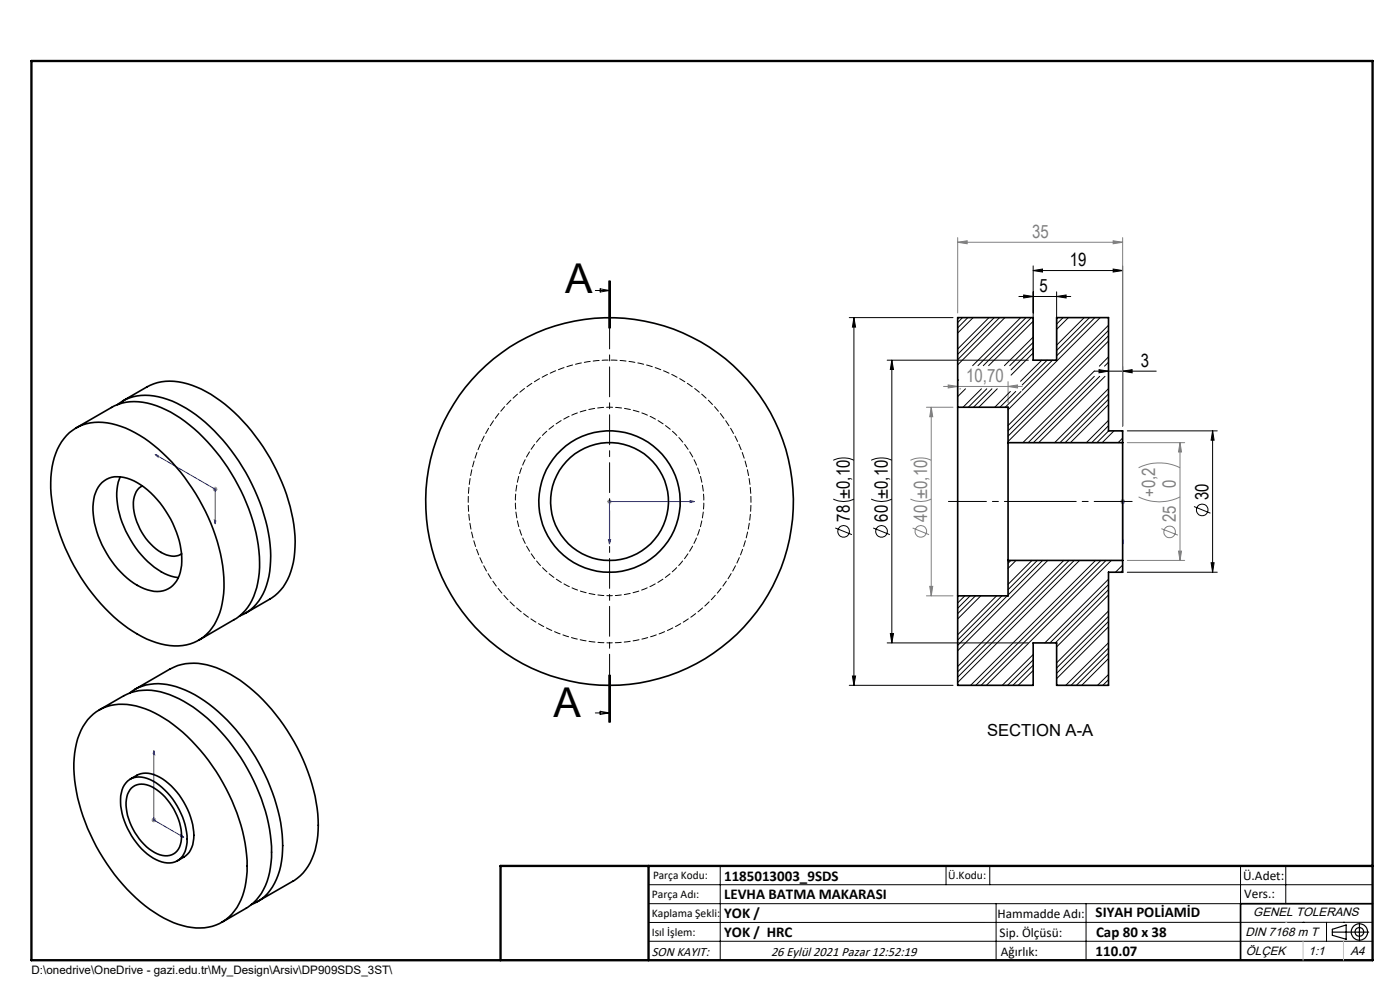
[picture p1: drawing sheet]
<svg xmlns="http://www.w3.org/2000/svg" width="297mm" height="210mm" viewBox="0 0 297 210" stroke-linecap="round" stroke-linejoin="round" font-family="sans-serif">
<g fill="none" stroke="#000" stroke-width=".21">
<path d="M129.1 59.6v10M129.3 59.6v10M129.5 59.6v10M219.2 57.4l2-.3v.6zM219.2 56.4v19M219.2 57.4h19M236.1 57.1l2.1 .3-2.1 .3zM238.2 56.4v34M126.3 61.6h3M127.3 61.3l2 .3-2 .3zM180.2 67.4h22M181.2 67.4v78"/>
<path d="M181.2 67.4l.3 2h-.7zM188.2 76.4h30M189.2 76.4l.3 2h-.6zM189.2 76.4v60M216.1 62.9h11.1M217.2 62.6l2 .3-2 .3zM224.2 62.9l2-.3v.6zM224.2 61.9v13.5M232.2 78.7h13.1M233.2 78.4l2 .3-2 .4zM238.2 78.7l2-.3v.7zM176.8 97.6a5.1 5.1 0 0 1 4.4 0"/>
<path d="M184.8 97.6a5.1 5.1 0 0 1 4.4 0M239.1 91.4h19.1M257.2 91.4l.4 2h-.7zM257.2 91.4v30M176.8 105.9a4.8 4.8 0 0 0 4.4 0M177.2 112l3.5 1.4M184.8 105.9a4.8 4.8 0 0 0 4.4 0M185.2 112l3.6 1.4M253.3 107.4l3.5 1.5M256.9 119.4h.7l-.4 2zM188.2 136.4h30M188.9 134.4h.6l-.3 2z"/>
<path d="M239.1 121.4h19.1M126.3 151.2h3M127.3 150.9l2 .3-2 .3zM129.1 143.2v10M129.3 143.2v10M129.5 143.2v10zM180.2 145.4h22M180.8 143.4h.7l-.3 2zM137.6 187.7h153.6M137.6 191.7h153.6M137.6 199.7h153.6M152.8 183.7v20"/>
<path d="M200.7 183.7v4M210 183.7v4M211.3 191.7v12M230.4 191.7v12M263.2 183.7v20M272.8 183.7v8M276.4 195.6h.1M281.4 195.6v4.1M285 195.6h.1M291.2 195.6l-153.6 .1"/>
<circle cx="179" cy="112.7" r="1.24"/>
<circle cx="187" cy="112.7" r="1.24"/>
<circle cx="255" cy="108.2" r="1.24"/>
</g>
<g fill="none" stroke="#808080" stroke-width=".21">
<path d="M203.2 51.4l2-.3v.6zM203.2 50.4v16M203.2 51.4h35M236.1 51.1l2.1 .3-2.1 .3zM238.2 50.4v40M193.1 97.6a5.2 5.2 0 0 1 4.5 0M196.5 86.4h5.7M197.6 86.4v40M197.6 86.4l.3 2h-.7zM200.2 82h16.7M201.2 81.7l2 .3-2 .3zM203.2 81v4.4"/>
<path d="M213.9 82l2-.3v.6zM213.9 81v4.4M239.1 93.9h12.2M241.5 99.2a9.9 9.9 0 0 1 8.8 0M250.3 93.9l.3 2h-.6zM250.3 93.9v25M45.2 103.8h.9M45.3 103.4l.7 .7M45.6 103.2v1.1M46 103.4l-.7 .7M128.8 106.4h1M128.9 106l.7 .7"/>
<path d="M129.3 105.9v1M129.6 106l-.7 .7M193.1 105.9a4.9 4.9 0 0 0 4.5 0M193.6 112l3.5 1.4M237.7 106.4h1M237.8 106l.7 .7M238.2 105.9v1M238.5 106l-.7 .7M239.1 118.9h12.2M241.5 105.4a9.6 9.6 0 0 0 8.8 0M246.4 112.1l3.5 1.4M250 116.9h.6l-.3 2z"/>
<path d="M196.5 126.4h5.7M197.2 124.4h.7l-.3 2zM32.1 173.9h1M32.3 173.6l.7 .7M32.6 173.5v.9M33 173.6l-.7 .7"/>
<circle cx="195.3" cy="112.7" r="1.24"/>
<circle cx="248.1" cy="112.8" r="1.23"/>
</g>
<g fill="none" stroke="#000" stroke-width=".25">
<path d="M282.6 197.7h7.8M282.6 197.1l3-.9v3l-3-.8zM288.4 195.8v3.8M106.2 203.7h185"/>
<circle cx="288.4" cy="197.7" r="1.74"/>
<circle cx="288.4" cy="197.7" r=".93"/>
</g>
<g fill="none" stroke="#00f" stroke-width=".21">
<path d="M32.9 96.4l.6 .2v.4zM32.9 96.4l12.7 7.4v7.3M45.5 110.3l.3 .2-.2 .6zM129.1 114.5h.4l-.2 .9zM146.4 106.2l.9 .2-.9 .2zM147.3 106.4h-18v9M238.2 115.4v-.9v.9M238.2 106.2v.4zM238.2 106.4h.1M238.2 106.4v9M32.6 159.2l.2 .9-.3-.2zM32.6 159.2v14.7l6.4 3.7"/>
<path d="M38.3 177.1l.7 .5-.7-.2z"/>
</g>
<path d="M201.2 106.4h39" fill="none" stroke="#000" stroke-width=".21" stroke-dasharray="15.2 1.3 1.3 1.3" stroke-dashoffset="7.2"/>
<path d="M129.3 59.6v93.6" fill="none" stroke="#000" stroke-width=".21" stroke-dasharray="6.3 1.3 1.3 1.3" stroke-dashoffset="2.1"/>
<path d="M291.2 191.7h-28v12" fill="none" stroke="#000" stroke-width=".35"/>
<path d="M6.7 12.9h284.5v190.8h-284.5zM137.6 183.7v20M291.2 183.7h-185v20" fill="none" stroke="#000" stroke-width=".5"/>
<path d="M276.4 199.7v4M285 199.7v4" fill="none" stroke="#c0c0c0" stroke-width=".21"/>
<path d="M272.8 195.6h.1" fill="none" stroke="#c0c0c0" stroke-width=".25"/>
<g fill="#00f">
<path d="M129.1 114.5h.4l-.2 .9zM146.4 106.2l.9 .2-.9 .2z"/>
<path d="M38.3 177.1l.7 .5-.7-.2zM32.6 159.2l.2 .9-.3-.2zM45.5 110.3l.1 .8 .2-.6zM32.9 96.4l.6 .6v-.4z"/>
<path d="M238.2 114.5v.9zM238.2 106.2v.4zM238.2 114.5v.9zM238.2 106.2v.4z"/>
</g>
<g fill="#000">
<path d="M181.2 67.4l.3 2h-.7zM180.8 143.4h.7l-.3 2z"/>
<path d="M189.2 76.4l.3 2h-.6zM188.9 134.4h.6l-.3 2zM257.2 91.4l.4 2h-.7zM256.9 119.4h.7l-.4 2z"/>
<path d="M217.2 62.6l2 .3-2 .3zM224.2 62.9l2-.3v.6zM219.2 57.4l2-.3v.6zM236.1 57.1l2.1 .3-2.1 .3z"/>
<path d="M238.2 78.7l2-.3v.7zM233.2 78.4l2 .3-2 .4z"/>
</g>
<g fill="#808080">
<path d="M213.9 82l2-.3v.6zM201.2 81.7l2 .3-2 .3z"/>
<path d="M236.1 51.1l2.1 .3-2.1 .3zM203.2 51.4l2-.3v.6z"/>
<path d="M250.3 93.9l.3 2h-.6zM250 116.9h.6l-.3 2z"/>
<path d="M197.6 86.4l.3 2h-.7zM197.2 124.4h.7l-.3 2z"/>
</g>
<g fill="none" stroke="#000" stroke-width=".35">
<path d="M14.1 92.4a9.9 9.9 0 0 1 10.6-2.3 28.8 28.8 0 0 1 13.6 10 40.5 40.5 0 0 1 9.2 23.5 15.4 15.4 0 0 1-3.1 10.3 9.7 9.7 0 0 1-10.3 2.7 27.8 27.8 0 0 1-13.6-9.6 41 41 0 0 1-9.7-23.4 15.3 15.3 0 0 1 3.3-11.2zM16.2 90.8l7.5-4.4a11.6 11.6 0 0 1 10.5 .1 34.3 34.3 0 0 1 14.8 13.9 36.7 36.7 0 0 1 6 21.1 12.4 12.4 0 0 1-4.9 9.7l-7.9 4.6M24.9 85.8a10.3 10.3 0 0 1 9.7-1.4 28.5 28.5 0 0 1 13.6 10 41.5 41.5 0 0 1 9.2 22.3 16.2 16.2 0 0 1-3.1 11.5l-.5 .6a9 9 0 0 1-3 1.9M26 85l5.2-3a11.7 11.7 0 0 1 10.5 .1 33.5 33.5 0 0 1 14.1 12.7 38.1 38.1 0 0 1 6.8 21.3 13.3 13.3 0 0 1-4.3 10.3l-6.3 3.7M203.2 86.4v40M203.2 86.4v-19h16v9h5v-9h11v24h3v2.5M203.2 86.4h10.7v7.5M213.9 93.9v25M213.9 93.9h24.3M238.2 93.9v25M21.6 102.4a5.4 5.4 0 0 1 6.1-.7 19.7 19.7 0 0 1 10 12.1 11.7 11.7 0 0 1-.3 9.5 5 5 0 0 1-6.1 1.8 17.8 17.8 0 0 1-9.7-9.5 15.3 15.3 0 0 1-1.3-11.1l.5-1.2zM25.5 101.1a13.1 13.1 0 0 0 .4 9.7 19.6 19.6 0 0 0 9.7 11.2l2.2 .5"/>
<path d="M30.2 103.1a4.5 4.5 0 0 0-1.9 4.7 12.6 12.6 0 0 0 7 9.9l.6 .2a3.3 3.3 0 0 0 2.6-.4M213.9 118.9v7.5h-10.7M213.9 118.9h24.3M238.2 118.9v2.5h-3v24h-11v-9h-5v9h-16v-19M19.2 152a10 10 0 0 1 10.6-2 29.7 29.7 0 0 1 13.6 10.2 39.3 39.3 0 0 1 9 24.7 13.8 13.8 0 0 1-3.8 9.6 10.1 10.1 0 0 1-9.8 1.8 28.2 28.2 0 0 1-13.6-9.7 40.6 40.6 0 0 1-9.5-23.5 16.2 16.2 0 0 1 2.9-10.4zM21.1 150.6l5.1-3a11.7 11.7 0 0 1 10.8 .2 34.8 34.8 0 0 1 14.8 14 37.1 37.1 0 0 1 5.8 20.1 13.8 13.8 0 0 1-3.8 9.6l-1.3 1-5.4 3.1M27.5 147a10.7 10.7 0 0 1 10.8-1 31.8 31.8 0 0 1 14.3 12.1 39.7 39.7 0 0 1 7.4 21.3 14.4 14.4 0 0 1-3.8 10.7l-1.3 1-1.6 .8M28.6 146.3l7.5-4.4a11.8 11.8 0 0 1 10.8 .2 34.4 34.4 0 0 1 14.8 14 37.1 37.1 0 0 1 5.8 20.1 13.2 13.2 0 0 1-4.4 10.1l-8.5 5M27.1 165.7a4.6 4.6 0 0 1 5.4 0 15.5 15.5 0 0 1 7.2 13 4.6 4.6 0 0 1-2.6 4.1 6.4 6.4 0 0 1-5.9-1.7 15.5 15.5 0 0 1-5.6-12.3l.2-.6a4.2 4.2 0 0 1 1.3-2.5zM27.6 165.3a5.3 5.3 0 0 1 6.9-.1 15.6 15.6 0 0 1 6.6 12.7 5.1 5.1 0 0 1-3.5 4.7M27.9 167.2a3.9 3.9 0 0 1 4.9 0 12.6 12.6 0 0 1 5.6 11.4 3.3 3.3 0 0 1-5.1 2.5 12.5 12.5 0 0 1-6.5-11.5l.3-1.1z"/>
<circle cx="129.3" cy="106.4" r="12.5"/>
<circle cx="129.3" cy="106.4" r="15"/>
<circle cx="129.3" cy="106.4" r="39"/>
</g>
<path d="M129.3 136.4a30 30 0 0 0 26.3-44.5 30 30 0 0 0-51.6-1.6 30 30 0 0 0 23.5 46l1.8 .1M129.3 126.4a20 20 0 0 0 17.6-29.6 20 20 0 0 0-34.4-1.3 20 20 0 0 0 15.3 30.8l1.5 .1" fill="none" stroke="#000" stroke-width=".21" stroke-dasharray="1.3 .6" stroke-dashoffset=".7"/>
<g fill="none" stroke="#000" stroke-width=".21">
<path d="M204.2 67.4l-1 1M205.3 67.4l-2.1 2.2M206.4 67.4l-3.2 3.3M209.8 67.4l-6.6 6.6M210.9 67.4l-7.7 7.8M212.1 67.4l-8.9 8.9M213.2 67.4l-10 10M216.5 67.4l-10.2 10.2M217.7 67.4l-10.2 10.2M218.8 67.4l-10.2 10.2M219.2 73.8l-4.7 4.6M219.2 74.9l-4.7 4.7"/>
<path d="M219.2 71.5l-6.1 6.1M219.2 72.6l-5 5M219.2 68.1l-9.5 9.5M221 76.4l-4.5 4.5M222.1 76.4l-5.2 5.3M223.3 76.4l-6.4 6.4M224.4 67.4l-.2 .2M225.5 67.4l-1.3 1.3M226.7 67.4l-2.5 2.5M230 67.4l-5.8 5.8M231.1 67.4l-6.9 7M232.2 78.7l-15.2 15.2"/>
<path d="M232.2 79.8l-14.1 14.1M232.3 67.4l-8.1 8.1M233.3 79.8l-14.1 14.1M233.4 67.4l-19.5 19.5M234.4 79.8l-14.1 14.1M235.2 69l-21.3 21.3M235.2 70.1l-21.3 21.3M235.2 76.8l-.9 .9M235.2 71.2l-21.3 21.3M235.2 72.3l-21.3 21.4M235.2 75.7l-2 2M203.4 80.6l-.2 .2"/>
<path d="M203.7 82.5h.1M204.8 82.5l-1.6 1.6M208.2 82.5l-3.9 3.9M209.3 82.5l-3.9 3.9M210.4 82.5l-3.9 3.9M211.6 82.5l-4 3.9M214.3 83l-3.3 3.4M215.5 83l-3.4 3.4M216.6 83l-3.3 3.4M235.2 82.4l-11.5 11.5M235.2 89.2l-4.7 4.7M235.2 83.6l-10.3 10.3"/>
<path d="M235.2 90.3l-3.6 3.6M235.2 84.7l-9.2 9.2M235.2 85.8l-8.1 8.1M235.2 91.4l-2.5 2.5M236.3 91.4l-2.5 2.5M238.2 92.9l-1 1M214.5 118.9l-.6 .6M215.5 118.9l-1.6 1.7M218.9 118.9l-5 5.1M220.1 118.9l-6.2 6.2M221.2 118.9l-7.3 7.3M222.3 118.9l-19.1 19.1"/>
<path d="M225.7 118.9l-22.5 22.5M226.8 118.9l-23.6 23.6M227.9 118.9l-24.7 24.7M229 118.9l-25.8 25.9M232.4 118.9l-26.5 26.5M233.5 118.9l-26.5 26.5M234.6 118.9l-26.5 26.5M235.8 118.9l-26.5 26.5M238.2 119.9l-1.6 1.5M204.7 126.4l-1.5 1.5M205.8 126.4l-2.6 2.6M206.9 126.4l-3.7 3.8"/>
<path d="M208.1 126.4l-4.9 4.9M211.4 126.4l-8.2 8.2M212.5 126.4l-9.3 9.4M213.7 126.4l-10.5 10.5M219.2 138.8l-6.6 6.6M219.2 140l-5.5 5.4M235.2 122.9l-13.5 13.5M235.2 129.6l-11 11M235.2 136.3l-9.1 9.1M235.2 124l-12.5 12.4M235.2 130.7l-11 11M235.2 137.5l-8 7.9"/>
<path d="M235.2 125.1l-11.3 11.3M235.2 131.8l-11 11M235.2 138.6l-6.8 6.8M235.2 126.2l-11 11M235.2 133l-11 11M235.2 139.7l-5.7 5.7M238.2 121l-.4 .4M219.2 141.1l-4.3 4.3M219.2 142.2l-3.2 3.2M235.2 143.1l-2.4 2.3M235.2 144.2l-1.2 1.2M235.2 145.3l-.1 .1"/>
</g>
<g font-size="8.7">
<text x="119.9" y="62.1">A</text>
<text x="117.4" y="152.1">A</text>
</g>
<g font-size="3.9" fill="#808080">
<text x="218.9" y="50.5">35</text>
<text x="205" y="81.1">10,70</text>
<text x="245.1" y="105.4" transform="rotate(-90 245.1 105.4)">+0,2</text>
<text x="249.5" y="103.6" transform="rotate(-90 249.5 103.6)">0</text>
<text x="196.7" y="110.7" transform="rotate(-90 196.7 110.7)">40 ±0,10</text>
<text x="249.5" y="110.8" transform="rotate(-90 249.5 110.8)">25</text>
</g>
<g font-size="3.9">
<text x="226.9" y="56.5">19</text>
<text x="220.5" y="62">5</text>
<text x="242" y="77.9">3</text>
<text x="256.4" y="106.1" transform="rotate(-90 256.4 106.1)">30</text>
<text x="180.3" y="110.7" transform="rotate(-90 180.3 110.7)">78 ±0,10</text>
<text x="188.4" y="110.7" transform="rotate(-90 188.4 110.7)">60 ±0,10</text>
</g>
<text font-size="3.5" x="209.4" y="156.1">SECTION A-A</text>
<g font-size="3.2">
<text x="153.6" y="190.8">LEVHA BATMA MAKARASI</text>
<text x="153.6" y="186.8">1185013003_9SDS</text>
<text x="153.6" y="194.8">YOK /</text>
<text x="232.4" y="194.5">SIYAH POLİAMİD</text>
<text x="153.6" y="198.8">YOK / HRC</text>
<text x="232.4" y="202.8">110.07</text>
<text x="232.5" y="198.8">Cap 80 x 38</text>
</g>
<g font-size="2.8">
<text x="263.7" y="186.7">Ü.Adet:</text>
<text x="263.9" y="190.5">Vers.:</text>
<text x="211.6" y="194.8">Hammadde Adı:</text>
<text x="138.3" y="202.8">SON KAYIT:</text>
<text x="163.6" y="202.8">26 Eylül 2021 Pazar 12:52:19</text>
<text x="212.1" y="198.7">Sip. Ölçüsü:</text>
<text x="212.3" y="202.7">Ağırlık:</text>
</g>
<g font-size="2.6">
<text x="265.9" y="194.4">GENEL TOLERANS</text>
<text x="264.2" y="198.5">DIN 7168 m T</text>
<text x="264.3" y="202.6">ÖLÇEK</text>
<text x="277.6" y="202.6">1:1</text>
<text x="286.5" y="202.6">A4</text>
</g>
<g font-size="2.5">
<text x="138.3" y="190.5">Parça Adı:</text>
<text x="138.5" y="186.5">Parça Kodu:</text>
<text x="201.2" y="186.5">Ü.Kodu:</text>
<text x="138.3" y="194.5">Kaplama Şekli:</text>
<text x="138.3" y="198.6">Isıl İşlem:</text>
<text x="6.7" y="206.7">D:\onedrive\OneDrive - gazi.edu.tr\My_Design\Arsiv\DP909SDS_3ST\</text>
</g>
</svg>
